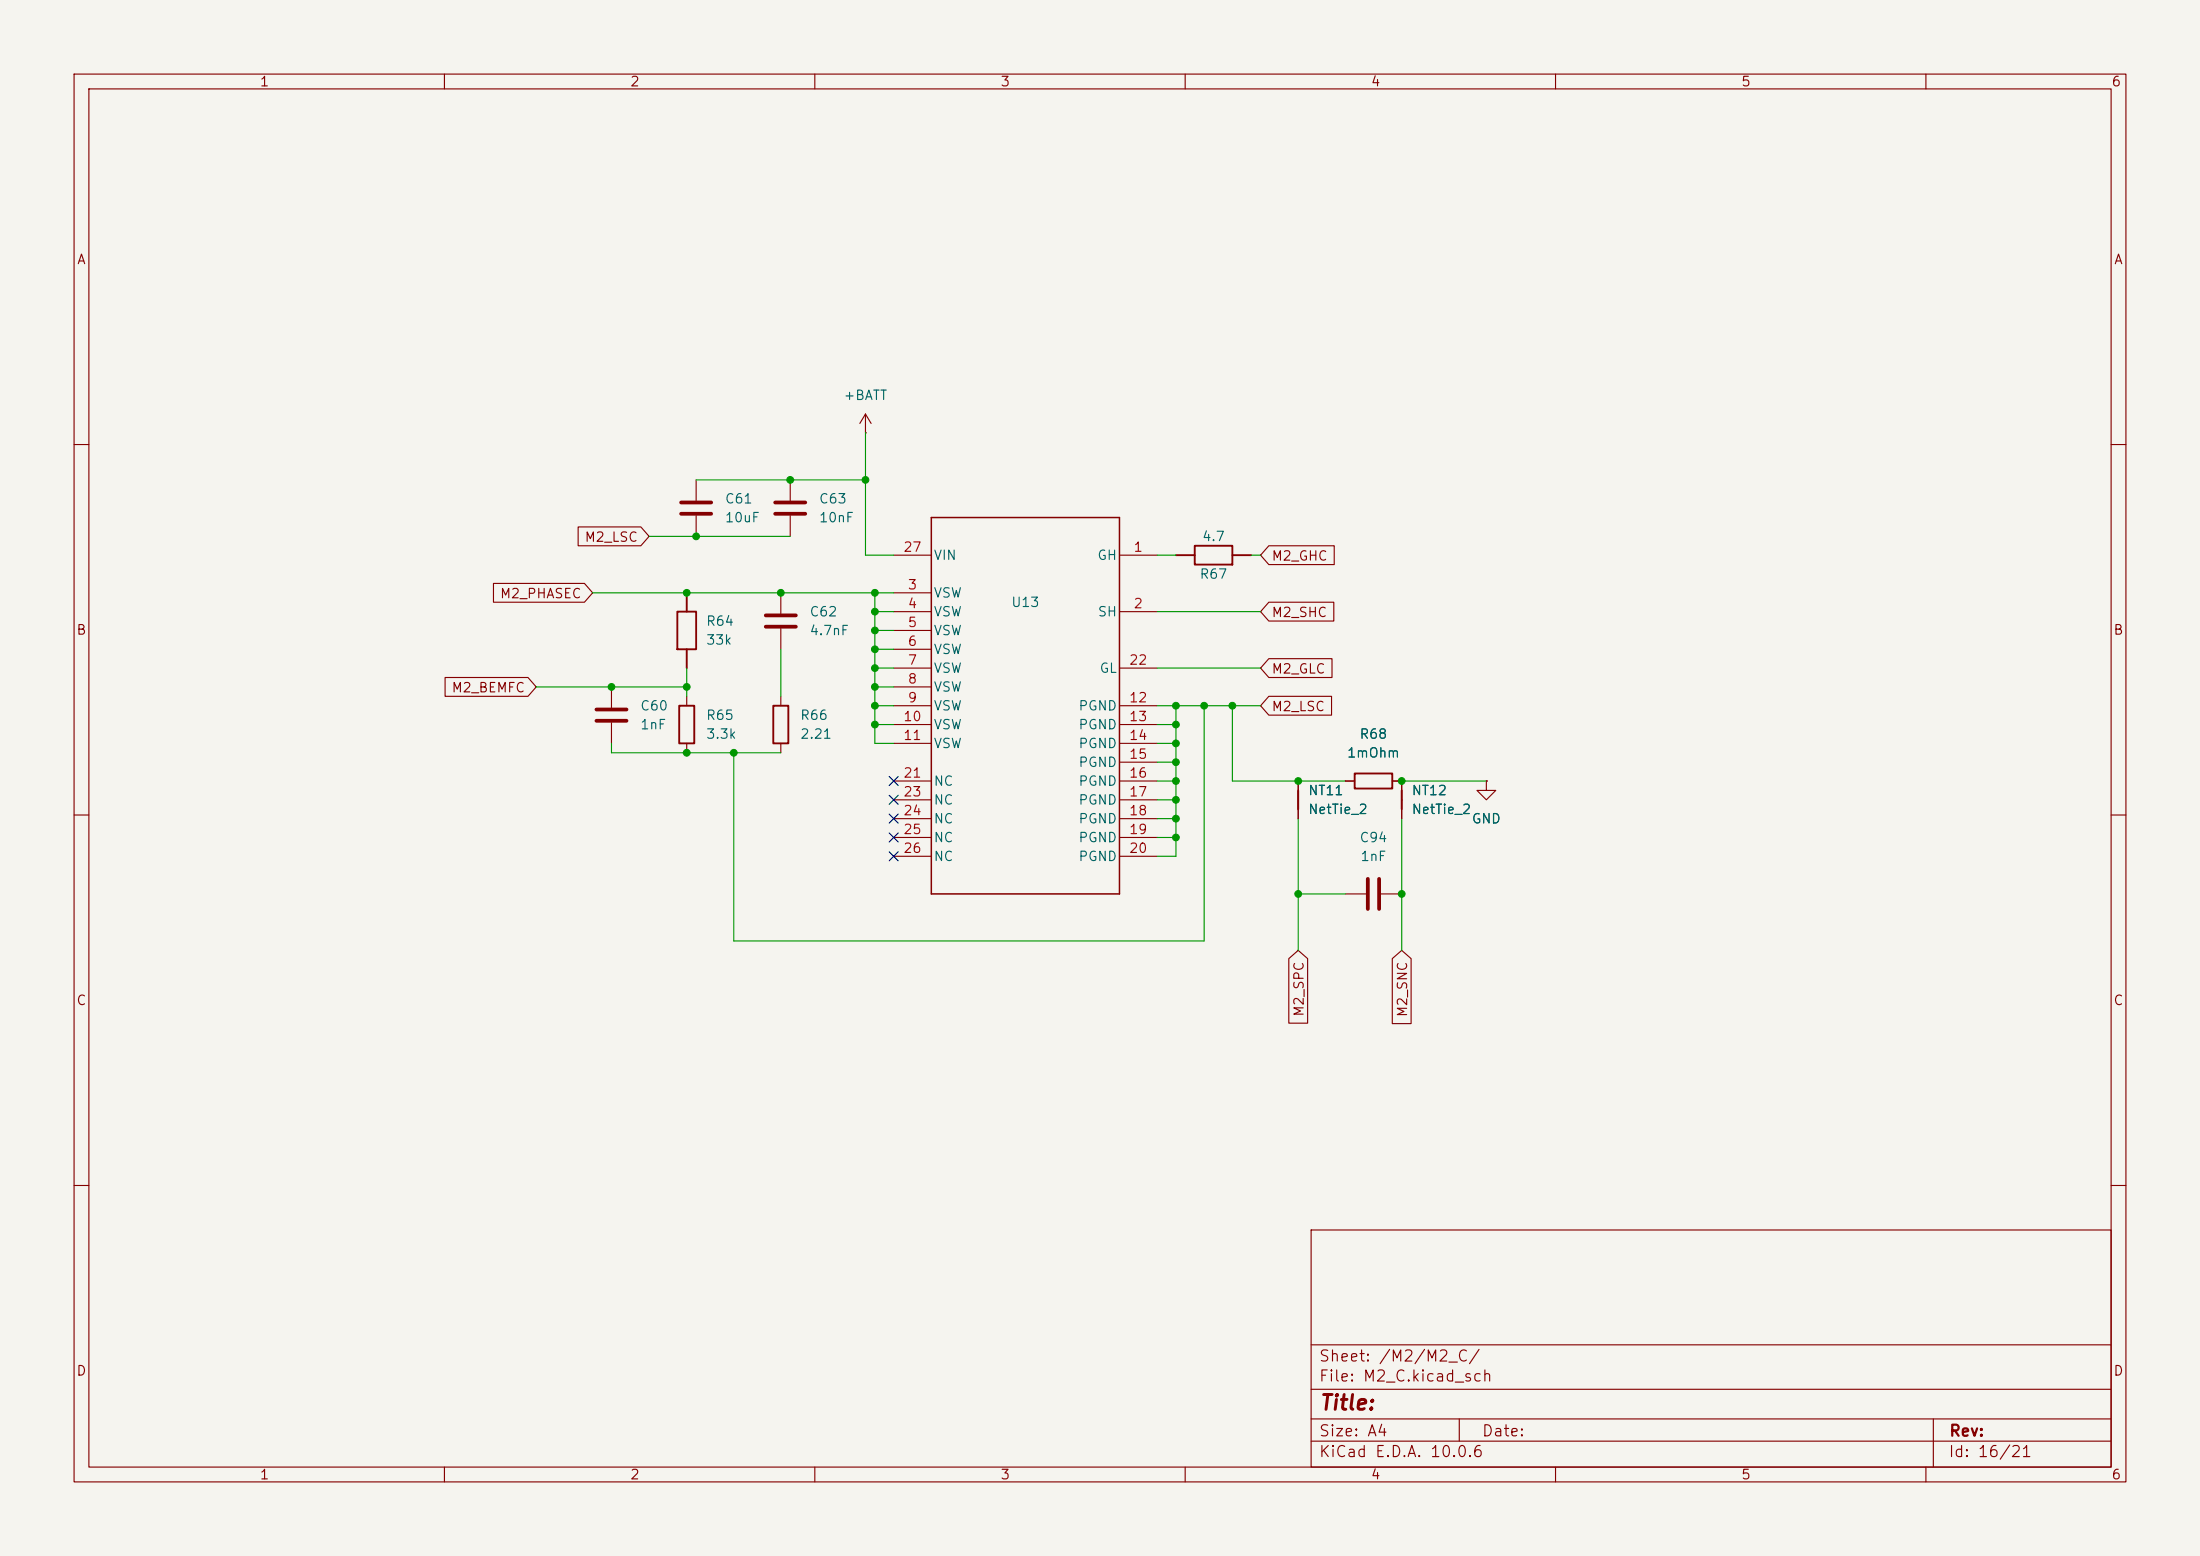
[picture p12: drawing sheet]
(kicad_sch
 (version 20260306)
 (generator "eeschema")
 (generator_version "10.0")
 (paper "A4")
 (lib_symbols
  (symbol "CSD88599Q5DC:CSD88599Q5DC"
   (pin_names
    (offset 0.254)) (exclude_from_sim no) (in_bom yes) (on_board yes)
   (in_pos_files yes)
   (duplicate_pin_numbers_are_jumpers no)
   (property "Reference" "U" (at 0 2.54 0) (show_name no) (do_not_autoplace no) (effects (font (size 1.524 1.524))))
   (property "Value" "CSD88599Q5DC" (at 0 0 0) (show_name no) (do_not_autoplace no) (effects (font (size 1.524 1.524))))
   (property "Footprint" "CSD88599Q5DC:CSD88599Q5DC" (at 0 0 0) (show_name no) (do_not_autoplace no) (hide yes) (effects (font (size 1.27 1.27)
    (italic yes))))
   (property "Datasheet" "https://www.ti.com/lit/gpn/csd88599q5dc" (at 0 0 0) (show_name no) (do_not_autoplace no) (hide yes) (effects (font (size 1.27 1.27)
    (italic yes))))
   (property "Description" "" (at 0 0 0) (show_name no) (do_not_autoplace no) (hide yes) (effects (font (size 1.27 1.27))))
   (property "ki_locked" "" (at 0 0 0) (show_name no) (do_not_autoplace no) (effects (font (size 1.27 1.27))))
   (symbol "CSD88599Q5DC_0_1"
    (polyline (pts (xy -12.7 25.4) (xy -12.7 -25.4)) (stroke (width 0.2032) (type default)) (fill (type none)))
    (polyline (pts (xy -12.7 -25.4) (xy 12.7 -25.4)) (stroke (width 0.2032) (type default)) (fill (type none)))
    (polyline (pts (xy 12.7 25.4) (xy -12.7 25.4)) (stroke (width 0.2032) (type default)) (fill (type none)))
    (polyline (pts (xy 12.7 -25.4) (xy 12.7 25.4)) (stroke (width 0.2032) (type default)) (fill (type none)))
    (pin unspecified line (at 17.78 20.32 180) (length 5.08) (name "GH" (effects (font (size 1.27 1.27)))) (number "1" (effects (font (size 1.27 1.27)))))
    (pin unspecified line (at 17.78 12.7 180) (length 5.08) (name "SH" (effects (font (size 1.27 1.27)))) (number "2" (effects (font (size 1.27 1.27)))))
    (pin unspecified line (at -17.78 15.24 0) (length 5.08) (name "VSW" (effects (font (size 1.27 1.27)))) (number "3" (effects (font (size 1.27 1.27)))))
    (pin unspecified line (at -17.78 12.7 0) (length 5.08) (name "VSW" (effects (font (size 1.27 1.27)))) (number "4" (effects (font (size 1.27 1.27)))))
    (pin unspecified line (at -17.78 10.16 0) (length 5.08) (name "VSW" (effects (font (size 1.27 1.27)))) (number "5" (effects (font (size 1.27 1.27)))))
    (pin unspecified line (at -17.78 7.62 0) (length 5.08) (name "VSW" (effects (font (size 1.27 1.27)))) (number "6" (effects (font (size 1.27 1.27)))))
    (pin unspecified line (at -17.78 5.08 0) (length 5.08) (name "VSW" (effects (font (size 1.27 1.27)))) (number "7" (effects (font (size 1.27 1.27)))))
    (pin unspecified line (at -17.78 2.54 0) (length 5.08) (name "VSW" (effects (font (size 1.27 1.27)))) (number "8" (effects (font (size 1.27 1.27)))))
    (pin unspecified line (at -17.78 0 0) (length 5.08) (name "VSW" (effects (font (size 1.27 1.27)))) (number "9" (effects (font (size 1.27 1.27)))))
    (pin unspecified line (at -17.78 -2.54 0) (length 5.08) (name "VSW" (effects (font (size 1.27 1.27)))) (number "10" (effects (font (size 1.27 1.27)))))
    (pin unspecified line (at -17.78 -5.08 0) (length 5.08) (name "VSW" (effects (font (size 1.27 1.27)))) (number "11" (effects (font (size 1.27 1.27)))))
    (pin power_in line (at 17.78 0 180) (length 5.08) (name "PGND" (effects (font (size 1.27 1.27)))) (number "12" (effects (font (size 1.27 1.27)))))
    (pin power_in line (at 17.78 -2.54 180) (length 5.08) (name "PGND" (effects (font (size 1.27 1.27)))) (number "13" (effects (font (size 1.27 1.27)))))
    (pin power_in line (at 17.78 -5.08 180) (length 5.08) (name "PGND" (effects (font (size 1.27 1.27)))) (number "14" (effects (font (size 1.27 1.27)))))
    (pin power_in line (at 17.78 -7.62 180) (length 5.08) (name "PGND" (effects (font (size 1.27 1.27)))) (number "15" (effects (font (size 1.27 1.27)))))
    (pin power_in line (at 17.78 -10.16 180) (length 5.08) (name "PGND" (effects (font (size 1.27 1.27)))) (number "16" (effects (font (size 1.27 1.27)))))
    (pin power_in line (at 17.78 -12.7 180) (length 5.08) (name "PGND" (effects (font (size 1.27 1.27)))) (number "17" (effects (font (size 1.27 1.27)))))
    (pin power_in line (at 17.78 -15.24 180) (length 5.08) (name "PGND" (effects (font (size 1.27 1.27)))) (number "18" (effects (font (size 1.27 1.27)))))
    (pin power_in line (at 17.78 -17.78 180) (length 5.08) (name "PGND" (effects (font (size 1.27 1.27)))) (number "19" (effects (font (size 1.27 1.27)))))
    (pin power_in line (at 17.78 -20.32 180) (length 5.08) (name "PGND" (effects (font (size 1.27 1.27)))) (number "20" (effects (font (size 1.27 1.27)))))
    (pin unspecified line (at -17.78 -10.16 0) (length 5.08) (name "NC" (effects (font (size 1.27 1.27)))) (number "21" (effects (font (size 1.27 1.27)))))
    (pin unspecified line (at 17.78 5.08 180) (length 5.08) (name "GL" (effects (font (size 1.27 1.27)))) (number "22" (effects (font (size 1.27 1.27)))))
    (pin unspecified line (at -17.78 -12.7 0) (length 5.08) (name "NC" (effects (font (size 1.27 1.27)))) (number "23" (effects (font (size 1.27 1.27)))))
    (pin unspecified line (at -17.78 -15.24 0) (length 5.08) (name "NC" (effects (font (size 1.27 1.27)))) (number "24" (effects (font (size 1.27 1.27)))))
    (pin unspecified line (at -17.78 -17.78 0) (length 5.08) (name "NC" (effects (font (size 1.27 1.27)))) (number "25" (effects (font (size 1.27 1.27)))))
    (pin unspecified line (at -17.78 -20.32 0) (length 5.08) (name "NC" (effects (font (size 1.27 1.27)))) (number "26" (effects (font (size 1.27 1.27)))))
    (pin power_in line (at -17.78 20.32 0) (length 5.08) (name "VIN" (effects (font (size 1.27 1.27)))) (number "27" (effects (font (size 1.27 1.27))))))
   (embedded_fonts no))
  (symbol "Device:C"
   (pin_numbers (hide yes))
   (pin_names
    (offset 0.254)) (exclude_from_sim no) (in_bom yes) (on_board yes)
   (in_pos_files yes)
   (duplicate_pin_numbers_are_jumpers no)
   (property "Reference" "C" (at 0.635 2.54 0) (show_name no) (do_not_autoplace no) (effects (font (size 1.27 1.27)) (justify left)))
   (property "Value" "C" (at 0.635 -2.54 0) (show_name no) (do_not_autoplace no) (effects (font (size 1.27 1.27)) (justify left)))
   (property "Footprint" "" (at 0.9652 -3.81 0) (show_name no) (do_not_autoplace no) (hide yes) (effects (font (size 1.27 1.27))))
   (property "Datasheet" "" (at 0 0 0) (show_name no) (do_not_autoplace no) (hide yes) (effects (font (size 1.27 1.27))))
   (property "Description" "Unpolarized capacitor" (at 0 0 0) (show_name no) (do_not_autoplace no) (hide yes) (effects (font (size 1.27 1.27))))
   (symbol "C_0_1"
    (polyline (pts (xy -2.032 0.762) (xy 2.032 0.762)) (stroke (width 0.508) (type default)) (fill (type none)))
    (polyline (pts (xy -2.032 -0.762) (xy 2.032 -0.762)) (stroke (width 0.508) (type default)) (fill (type none))))
   (symbol "C_1_1"
    (pin passive line (at 0 3.81 270) (length 2.794) (name "" (effects (font (size 1.27 1.27)))) (number "1" (effects (font (size 1.27 1.27)))))
    (pin passive line (at 0 -3.81 90) (length 2.794) (name "" (effects (font (size 1.27 1.27)))) (number "2" (effects (font (size 1.27 1.27))))))
   (embedded_fonts no))
  (symbol "Device:NetTie_2"
   (pin_numbers (hide yes))
   (pin_names
    (offset 0) (hide yes)) (exclude_from_sim no) (in_bom no) (on_board yes)
   (in_pos_files yes)
   (duplicate_pin_numbers_are_jumpers no)
   (property "Reference" "NT" (at 0 1.27 0) (show_name no) (do_not_autoplace no) (effects (font (size 1.27 1.27))))
   (property "Value" "NetTie_2" (at 0 -1.27 0) (show_name no) (do_not_autoplace no) (effects (font (size 1.27 1.27))))
   (property "Footprint" "" (at 0 0 0) (show_name no) (do_not_autoplace no) (hide yes) (effects (font (size 1.27 1.27))))
   (property "Datasheet" "" (at 0 0 0) (show_name no) (do_not_autoplace no) (hide yes) (effects (font (size 1.27 1.27))))
   (property "Description" "Net tie, 2 pins" (at 0 0 0) (show_name no) (do_not_autoplace no) (hide yes) (effects (font (size 1.27 1.27))))
   (symbol "NetTie_2_0_1"
    (polyline (pts (xy -1.27 0) (xy 1.27 0)) (stroke (width 0.254) (type default)) (fill (type none))))
   (symbol "NetTie_2_1_1"
    (pin passive line (at -2.54 0 0) (length 2.54) (name "1" (effects (font (size 1.27 1.27)))) (number "1" (effects (font (size 1.27 1.27)))))
    (pin passive line (at 2.54 0 180) (length 2.54) (name "2" (effects (font (size 1.27 1.27)))) (number "2" (effects (font (size 1.27 1.27))))))
   (embedded_fonts no))
  (symbol "Device:R"
   (pin_numbers (hide yes))
   (pin_names
    (offset 0)) (exclude_from_sim no) (in_bom yes) (on_board yes)
   (in_pos_files yes)
   (duplicate_pin_numbers_are_jumpers no)
   (property "Reference" "R" (at 2.032 0 90) (show_name no) (do_not_autoplace no) (effects (font (size 1.27 1.27))))
   (property "Value" "R" (at 0 0 90) (show_name no) (do_not_autoplace no) (effects (font (size 1.27 1.27))))
   (property "Footprint" "" (at -1.778 0 90) (show_name no) (do_not_autoplace no) (hide yes) (effects (font (size 1.27 1.27))))
   (property "Datasheet" "" (at 0 0 0) (show_name no) (do_not_autoplace no) (hide yes) (effects (font (size 1.27 1.27))))
   (property "Description" "Resistor" (at 0 0 0) (show_name no) (do_not_autoplace no) (hide yes) (effects (font (size 1.27 1.27))))
   (symbol "R_0_1"
    (rectangle (start -1.016 -2.54) (end 1.016 2.54) (stroke (width 0.254) (type default)) (fill (type none))))
   (symbol "R_1_1"
    (pin passive line (at 0 3.81 270) (length 1.27) (name "" (effects (font (size 1.27 1.27)))) (number "1" (effects (font (size 1.27 1.27)))))
    (pin passive line (at 0 -3.81 90) (length 1.27) (name "" (effects (font (size 1.27 1.27)))) (number "2" (effects (font (size 1.27 1.27))))))
   (embedded_fonts no))
  (symbol "RC0603FR-1033KL:RC0603FR-1033KL"
   (pin_numbers (hide yes))
   (pin_names
    (offset 0) (hide yes)) (exclude_from_sim no) (in_bom yes) (on_board yes)
   (in_pos_files yes)
   (duplicate_pin_numbers_are_jumpers no)
   (property "Reference" "R" (at 2.54 0 90) (show_name no) (do_not_autoplace no) (effects (font (size 1.27 1.27))))
   (property "Value" "R" (at 0 0 90) (show_name no) (do_not_autoplace no) (effects (font (size 1.27 1.27))))
   (property "Footprint" "RC0603FR-1033KL:RC0603FR-1033KL" (at -1.27 0 90) (show_name no) (do_not_autoplace no) (hide yes) (effects (font (size 1.27 1.27))))
   (property "Datasheet" "" (at 0 0 0) (show_name no) (do_not_autoplace no) (hide yes) (effects (font (size 1.27 1.27))))
   (property "Description" "Resistor" (at 0 0 0) (show_name no) (do_not_autoplace no) (hide yes) (effects (font (size 1.27 1.27))))
   (symbol "RC0603FR-1033KL_0_1"
    (polyline (pts (xy -5.08 0) (xy -2.54 0)) (stroke (width 0.254) (type default)) (fill (type none)))
    (polyline (pts (xy -2.54 1.27) (xy 2.54 1.27) (xy 2.54 -1.27) (xy -2.54 -1.27) (xy -2.54 1.27)) (stroke (width 0.254) (type default)) (fill (type none)))
    (polyline (pts (xy 2.54 0) (xy 5.08 0)) (stroke (width 0.254) (type default)) (fill (type none))))
   (symbol "RC0603FR-1033KL_1_1"
    (pin passive line (at -5.08 0 0) (length 0.01) (name "1" (effects (font (size 1.27 1.27)))) (number "1" (effects (font (size 1.27 1.27)))))
    (pin passive line (at 5.08 0 180) (length 0.01) (name "2" (effects (font (size 1.27 1.27)))) (number "2" (effects (font (size 1.27 1.27))))))
   (embedded_fonts no))
  (symbol "RC0603FR-134R7L:RC0603FR-134R7L"
   (pin_numbers (hide yes))
   (pin_names
    (offset 0) (hide yes)) (exclude_from_sim no) (in_bom yes) (on_board yes)
   (in_pos_files yes)
   (duplicate_pin_numbers_are_jumpers no)
   (property "Reference" "R" (at 2.54 0 90) (show_name no) (do_not_autoplace no) (effects (font (size 1.27 1.27))))
   (property "Value" "R" (at 0 0 90) (show_name no) (do_not_autoplace no) (effects (font (size 1.27 1.27))))
   (property "Footprint" "RC0603FR-134R7L:RC0603FR-134R7L" (at -1.27 0 90) (show_name no) (do_not_autoplace no) (hide yes) (effects (font (size 1.27 1.27))))
   (property "Datasheet" "" (at 0 0 0) (show_name no) (do_not_autoplace no) (hide yes) (effects (font (size 1.27 1.27))))
   (property "Description" "Resistor" (at 0 0 0) (show_name no) (do_not_autoplace no) (hide yes) (effects (font (size 1.27 1.27))))
   (symbol "RC0603FR-134R7L_0_1"
    (polyline (pts (xy -5.08 0) (xy -2.54 0)) (stroke (width 0.254) (type default)) (fill (type none)))
    (polyline (pts (xy -2.54 1.27) (xy 2.54 1.27) (xy 2.54 -1.27) (xy -2.54 -1.27) (xy -2.54 1.27)) (stroke (width 0.254) (type default)) (fill (type none)))
    (polyline (pts (xy 2.54 0) (xy 5.08 0)) (stroke (width 0.254) (type default)) (fill (type none))))
   (symbol "RC0603FR-134R7L_1_1"
    (pin passive line (at -5.08 0 0) (length 0.01) (name "1" (effects (font (size 1.27 1.27)))) (number "1" (effects (font (size 1.27 1.27)))))
    (pin passive line (at 5.08 0 180) (length 0.01) (name "2" (effects (font (size 1.27 1.27)))) (number "2" (effects (font (size 1.27 1.27))))))
   (embedded_fonts no))
  (symbol "power:+BATT"
   (power global)
   (pin_numbers (hide yes))
   (pin_names
    (offset 0) (hide yes)) (exclude_from_sim no) (in_bom yes) (on_board yes)
   (in_pos_files yes)
   (duplicate_pin_numbers_are_jumpers no)
   (property "Reference" "#PWR" (at 0 -3.81 0) (show_name no) (do_not_autoplace no) (hide yes) (effects (font (size 1.27 1.27))))
   (property "Value" "+BATT" (at 0 3.556 0) (show_name no) (do_not_autoplace no) (effects (font (size 1.27 1.27))))
   (property "Footprint" "" (at 0 0 0) (show_name no) (do_not_autoplace no) (hide yes) (effects (font (size 1.27 1.27))))
   (property "Datasheet" "" (at 0 0 0) (show_name no) (do_not_autoplace no) (hide yes) (effects (font (size 1.27 1.27))))
   (property "Description" "Power symbol creates a global label with name \"+BATT\"" (at 0 0 0) (show_name no) (do_not_autoplace no) (hide yes) (effects (font (size 1.27 1.27))))
   (symbol "+BATT_0_1"
    (polyline (pts (xy -0.762 1.27) (xy 0 2.54)) (stroke (width 0) (type default)) (fill (type none)))
    (polyline (pts (xy 0 2.54) (xy 0.762 1.27)) (stroke (width 0) (type default)) (fill (type none)))
    (polyline (pts (xy 0 0) (xy 0 2.54)) (stroke (width 0) (type default)) (fill (type none))))
   (symbol "+BATT_1_1"
    (pin power_in line (at 0 0 90) (length 0) (name "" (effects (font (size 1.27 1.27)))) (number "1" (effects (font (size 1.27 1.27))))))
   (embedded_fonts no))
  (symbol "power:GND"
   (power global)
   (pin_numbers (hide yes))
   (pin_names
    (offset 0) (hide yes)) (exclude_from_sim no) (in_bom yes) (on_board yes)
   (in_pos_files yes)
   (duplicate_pin_numbers_are_jumpers no)
   (property "Reference" "#PWR" (at 0 -6.35 0) (show_name no) (do_not_autoplace no) (hide yes) (effects (font (size 1.27 1.27))))
   (property "Value" "GND" (at 0 -3.81 0) (show_name no) (do_not_autoplace no) (effects (font (size 1.27 1.27))))
   (property "Footprint" "" (at 0 0 0) (show_name no) (do_not_autoplace no) (hide yes) (effects (font (size 1.27 1.27))))
   (property "Datasheet" "" (at 0 0 0) (show_name no) (do_not_autoplace no) (hide yes) (effects (font (size 1.27 1.27))))
   (property "Description" "Power symbol creates a global label with name \"GND\" , ground" (at 0 0 0) (show_name no) (do_not_autoplace no) (hide yes) (effects (font (size 1.27 1.27))))
   (symbol "GND_0_1"
    (polyline (pts (xy 0 0) (xy 0 -1.27) (xy 1.27 -1.27) (xy 0 -2.54) (xy -1.27 -1.27) (xy 0 -1.27)) (stroke (width 0) (type default)) (fill (type none))))
   (symbol "GND_1_1"
    (pin power_in line (at 0 0 270) (length 0) (name "" (effects (font (size 1.27 1.27)))) (number "1" (effects (font (size 1.27 1.27))))))
   (embedded_fonts no)))
 (junction
  (at 175.26 105.41)
  (diameter 0)
  (color 0 0 0 0))
 (junction
  (at 82.55 92.71)
  (diameter 0)
  (color 0 0 0 0))
 (junction
  (at 189.23 120.65)
  (diameter 0)
  (color 0 0 0 0))
 (junction
  (at 158.75 105.41)
  (diameter 0)
  (color 0 0 0 0))
 (junction
  (at 158.75 110.49)
  (diameter 0)
  (color 0 0 0 0))
 (junction
  (at 116.84 64.77)
  (diameter 0)
  (color 0 0 0 0))
 (junction
  (at 158.75 113.03)
  (diameter 0)
  (color 0 0 0 0))
 (junction
  (at 158.75 107.95)
  (diameter 0)
  (color 0 0 0 0))
 (junction
  (at 92.71 101.6)
  (diameter 0)
  (color 0 0 0 0))
 (junction
  (at 118.11 92.71)
  (diameter 0)
  (color 0 0 0 0))
 (junction
  (at 158.75 97.79)
  (diameter 0)
  (color 0 0 0 0))
 (junction
  (at 118.11 87.63)
  (diameter 0)
  (color 0 0 0 0))
 (junction
  (at 118.11 97.79)
  (diameter 0)
  (color 0 0 0 0))
 (junction
  (at 118.11 80.01)
  (diameter 0)
  (color 0 0 0 0))
 (junction
  (at 93.98 72.39)
  (diameter 0)
  (color 0 0 0 0))
 (junction
  (at 162.56 95.25)
  (diameter 0)
  (color 0 0 0 0))
 (junction
  (at 118.11 82.55)
  (diameter 0)
  (color 0 0 0 0))
 (junction
  (at 92.71 92.71)
  (diameter 0)
  (color 0 0 0 0))
 (junction
  (at 158.75 102.87)
  (diameter 0)
  (color 0 0 0 0))
 (junction
  (at 118.11 90.17)
  (diameter 0)
  (color 0 0 0 0))
 (junction
  (at 166.37 95.25)
  (diameter 0)
  (color 0 0 0 0))
 (junction
  (at 158.75 100.33)
  (diameter 0)
  (color 0 0 0 0))
 (junction
  (at 158.75 95.25)
  (diameter 0)
  (color 0 0 0 0))
 (junction
  (at 105.41 80.01)
  (diameter 0)
  (color 0 0 0 0))
 (junction
  (at 92.71 80.01)
  (diameter 0)
  (color 0 0 0 0))
 (junction
  (at 99.06 101.6)
  (diameter 0)
  (color 0 0 0 0))
 (junction
  (at 175.26 120.65)
  (diameter 0)
  (color 0 0 0 0))
 (junction
  (at 118.11 95.25)
  (diameter 0)
  (color 0 0 0 0))
 (junction
  (at 189.23 105.41)
  (diameter 0)
  (color 0 0 0 0))
 (junction
  (at 106.68 64.77)
  (diameter 0)
  (color 0 0 0 0))
 (junction
  (at 118.11 85.09)
  (diameter 0)
  (color 0 0 0 0))
 (no_connect
  (at 120.65 113.03))
 (no_connect
  (at 120.65 107.95))
 (no_connect
  (at 120.65 110.49))
 (no_connect
  (at 120.65 115.57))
 (no_connect
  (at 120.65 105.41))
 (wire
  (pts (xy 82.55 101.6) (xy 92.71 101.6))
  (stroke (width 0) (type default)))
 (wire
  (pts (xy 118.11 97.79) (xy 118.11 95.25))
  (stroke (width 0) (type default)))
 (wire
  (pts (xy 156.21 107.95) (xy 158.75 107.95))
  (stroke (width 0) (type default)))
 (wire
  (pts (xy 118.11 90.17) (xy 118.11 92.71))
  (stroke (width 0) (type default)))
 (wire
  (pts (xy 156.21 102.87) (xy 158.75 102.87))
  (stroke (width 0) (type default)))
 (wire
  (pts (xy 106.68 64.77) (xy 116.84 64.77))
  (stroke (width 0) (type default)))
 (wire
  (pts (xy 158.75 97.79) (xy 158.75 95.25))
  (stroke (width 0) (type default)))
 (wire
  (pts (xy 175.26 110.49) (xy 175.26 120.65))
  (stroke (width 0) (type default)))
 (wire
  (pts (xy 105.41 87.63) (xy 105.41 93.98))
  (stroke (width 0) (type default)))
 (wire
  (pts (xy 120.65 100.33) (xy 118.11 100.33))
  (stroke (width 0) (type default)))
 (wire
  (pts (xy 92.71 101.6) (xy 99.06 101.6))
  (stroke (width 0) (type default)))
 (wire
  (pts (xy 120.65 87.63) (xy 118.11 87.63))
  (stroke (width 0) (type default)))
 (wire
  (pts (xy 175.26 120.65) (xy 175.26 128.27))
  (stroke (width 0) (type default)))
 (wire
  (pts (xy 156.21 90.17) (xy 170.18 90.17))
  (stroke (width 0) (type default)))
 (wire
  (pts (xy 156.21 115.57) (xy 158.75 115.57))
  (stroke (width 0) (type default)))
 (wire
  (pts (xy 118.11 87.63) (xy 118.11 90.17))
  (stroke (width 0) (type default)))
 (wire
  (pts (xy 168.91 74.93) (xy 170.18 74.93))
  (stroke (width 0) (type default)))
 (wire
  (pts (xy 80.01 80.01) (xy 92.71 80.01))
  (stroke (width 0) (type default)))
 (wire
  (pts (xy 156.21 95.25) (xy 158.75 95.25))
  (stroke (width 0) (type default)))
 (wire
  (pts (xy 118.11 85.09) (xy 118.11 82.55))
  (stroke (width 0) (type default)))
 (wire
  (pts (xy 156.21 82.55) (xy 170.18 82.55))
  (stroke (width 0) (type default)))
 (wire
  (pts (xy 158.75 113.03) (xy 158.75 110.49))
  (stroke (width 0) (type default)))
 (wire
  (pts (xy 156.21 113.03) (xy 158.75 113.03))
  (stroke (width 0) (type default)))
 (wire
  (pts (xy 156.21 100.33) (xy 158.75 100.33))
  (stroke (width 0) (type default)))
 (wire
  (pts (xy 92.71 90.17) (xy 92.71 92.71))
  (stroke (width 0) (type default)))
 (wire
  (pts (xy 87.63 72.39) (xy 93.98 72.39))
  (stroke (width 0) (type default)))
 (wire
  (pts (xy 162.56 127) (xy 99.06 127))
  (stroke (width 0) (type default)))
 (wire
  (pts (xy 158.75 102.87) (xy 158.75 100.33))
  (stroke (width 0) (type default)))
 (wire
  (pts (xy 156.21 110.49) (xy 158.75 110.49))
  (stroke (width 0) (type default)))
 (wire
  (pts (xy 162.56 95.25) (xy 162.56 127))
  (stroke (width 0) (type default)))
 (wire
  (pts (xy 82.55 92.71) (xy 92.71 92.71))
  (stroke (width 0) (type default)))
 (wire
  (pts (xy 166.37 105.41) (xy 166.37 95.25))
  (stroke (width 0) (type default)))
 (wire
  (pts (xy 93.98 72.39) (xy 106.68 72.39))
  (stroke (width 0) (type default)))
 (wire
  (pts (xy 116.84 64.77) (xy 116.84 74.93))
  (stroke (width 0) (type default)))
 (wire
  (pts (xy 118.11 82.55) (xy 118.11 80.01))
  (stroke (width 0) (type default)))
 (wire
  (pts (xy 189.23 105.41) (xy 200.66 105.41))
  (stroke (width 0) (type default)))
 (wire
  (pts (xy 92.71 80.01) (xy 105.41 80.01))
  (stroke (width 0) (type default)))
 (wire
  (pts (xy 158.75 95.25) (xy 162.56 95.25))
  (stroke (width 0) (type default)))
 (wire
  (pts (xy 118.11 80.01) (xy 120.65 80.01))
  (stroke (width 0) (type default)))
 (wire
  (pts (xy 120.65 82.55) (xy 118.11 82.55))
  (stroke (width 0) (type default)))
 (wire
  (pts (xy 116.84 74.93) (xy 120.65 74.93))
  (stroke (width 0) (type default)))
 (wire
  (pts (xy 120.65 95.25) (xy 118.11 95.25))
  (stroke (width 0) (type default)))
 (wire
  (pts (xy 120.65 90.17) (xy 118.11 90.17))
  (stroke (width 0) (type default)))
 (wire
  (pts (xy 118.11 95.25) (xy 118.11 92.71))
  (stroke (width 0) (type default)))
 (wire
  (pts (xy 105.41 80.01) (xy 118.11 80.01))
  (stroke (width 0) (type default)))
 (wire
  (pts (xy 166.37 95.25) (xy 170.18 95.25))
  (stroke (width 0) (type default)))
 (wire
  (pts (xy 158.75 115.57) (xy 158.75 113.03))
  (stroke (width 0) (type default)))
 (wire
  (pts (xy 158.75 107.95) (xy 158.75 105.41))
  (stroke (width 0) (type default)))
 (wire
  (pts (xy 181.61 120.65) (xy 175.26 120.65))
  (stroke (width 0) (type default)))
 (wire
  (pts (xy 162.56 95.25) (xy 166.37 95.25))
  (stroke (width 0) (type default)))
 (wire
  (pts (xy 82.55 100.33) (xy 82.55 101.6))
  (stroke (width 0) (type default)))
 (wire
  (pts (xy 158.75 105.41) (xy 158.75 102.87))
  (stroke (width 0) (type default)))
 (wire
  (pts (xy 118.11 100.33) (xy 118.11 97.79))
  (stroke (width 0) (type default)))
 (wire
  (pts (xy 156.21 97.79) (xy 158.75 97.79))
  (stroke (width 0) (type default)))
 (wire
  (pts (xy 72.39 92.71) (xy 82.55 92.71))
  (stroke (width 0) (type default)))
 (wire
  (pts (xy 189.23 110.49) (xy 189.23 120.65))
  (stroke (width 0) (type default)))
 (wire
  (pts (xy 156.21 74.93) (xy 158.75 74.93))
  (stroke (width 0) (type default)))
 (wire
  (pts (xy 99.06 101.6) (xy 99.06 127))
  (stroke (width 0) (type default)))
 (wire
  (pts (xy 158.75 110.49) (xy 158.75 107.95))
  (stroke (width 0) (type default)))
 (wire
  (pts (xy 120.65 97.79) (xy 118.11 97.79))
  (stroke (width 0) (type default)))
 (wire
  (pts (xy 120.65 92.71) (xy 118.11 92.71))
  (stroke (width 0) (type default)))
 (wire
  (pts (xy 189.23 120.65) (xy 189.23 128.27))
  (stroke (width 0) (type default)))
 (wire
  (pts (xy 99.06 101.6) (xy 105.41 101.6))
  (stroke (width 0) (type default)))
 (wire
  (pts (xy 93.98 64.77) (xy 106.68 64.77))
  (stroke (width 0) (type default)))
 (wire
  (pts (xy 158.75 100.33) (xy 158.75 97.79))
  (stroke (width 0) (type default)))
 (wire
  (pts (xy 92.71 92.71) (xy 92.71 93.98))
  (stroke (width 0) (type default)))
 (wire
  (pts (xy 166.37 105.41) (xy 181.61 105.41))
  (stroke (width 0) (type default)))
 (wire
  (pts (xy 156.21 105.41) (xy 158.75 105.41))
  (stroke (width 0) (type default)))
 (wire
  (pts (xy 116.84 58.42) (xy 116.84 64.77))
  (stroke (width 0) (type default)))
 (wire
  (pts (xy 120.65 85.09) (xy 118.11 85.09))
  (stroke (width 0) (type default)))
 (wire
  (pts (xy 118.11 85.09) (xy 118.11 87.63))
  (stroke (width 0) (type default)))
 (global_label "M2_SHC"
  (shape input)
  (at 170.18 82.55 0)
  (fields_autoplaced yes)
  (effects (font (size 1.27 1.27)) (justify left))
  (property "Intersheetrefs" "${INTERSHEET_REFS}" (at 180.6037 82.55 0) (hide yes) (show_name no) (do_not_autoplace no) (effects (font (size 1.27 1.27)) (justify left))))
 (global_label "M2_LSC"
  (shape input)
  (at 170.18 95.25 0)
  (fields_autoplaced yes)
  (effects (font (size 1.27 1.27)) (justify left))
  (property "Intersheetrefs" "${INTERSHEET_REFS}" (at 180.3013 95.25 0) (hide yes) (show_name no) (do_not_autoplace no) (effects (font (size 1.27 1.27)) (justify left))))
 (global_label "M2_GLC"
  (shape input)
  (at 170.18 90.17 0)
  (fields_autoplaced yes)
  (effects (font (size 1.27 1.27)) (justify left))
  (property "Intersheetrefs" "${INTERSHEET_REFS}" (at 180.3618 90.17 0) (hide yes) (show_name no) (do_not_autoplace no) (effects (font (size 1.27 1.27)) (justify left))))
 (global_label "M2_SPC"
  (shape input)
  (at 175.26 128.27 270)
  (fields_autoplaced yes)
  (effects (font (size 1.27 1.27)) (justify right))
  (property "Intersheetrefs" "${INTERSHEET_REFS}" (at 175.26 138.6332 90) (hide yes) (show_name no) (do_not_autoplace no) (effects (font (size 1.27 1.27)) (justify right))))
 (global_label "M2_PHASEC"
  (shape input)
  (at 80.01 80.01 180)
  (fields_autoplaced yes)
  (effects (font (size 1.27 1.27)) (justify right))
  (property "Intersheetrefs" "${INTERSHEET_REFS}" (at 66.0787 80.01 0) (hide yes) (show_name no) (do_not_autoplace no) (effects (font (size 1.27 1.27)) (justify right))))
 (global_label "M2_SNC"
  (shape input)
  (at 189.23 128.27 270)
  (fields_autoplaced yes)
  (effects (font (size 1.27 1.27)) (justify right))
  (property "Intersheetrefs" "${INTERSHEET_REFS}" (at 189.23 138.6937 90) (hide yes) (show_name no) (do_not_autoplace no) (effects (font (size 1.27 1.27)) (justify right))))
 (global_label "M2_LSC"
  (shape input)
  (at 87.63 72.39 180)
  (fields_autoplaced yes)
  (effects (font (size 1.27 1.27)) (justify right))
  (property "Intersheetrefs" "${INTERSHEET_REFS}" (at 77.5087 72.39 0) (hide yes) (show_name no) (do_not_autoplace no) (effects (font (size 1.27 1.27)) (justify right))))
 (global_label "M2_BEMFC"
  (shape input)
  (at 72.39 92.71 180)
  (effects (font (size 1.27 1.27)) (justify right))
  (property "Intersheetrefs" "${INTERSHEET_REFS}" (at -24.13 167.64 0) (hide yes) (show_name no) (do_not_autoplace no) (effects (font (size 1.27 1.27)))))
 (global_label "M2_GHC"
  (shape input)
  (at 170.18 74.93 0)
  (fields_autoplaced yes)
  (effects (font (size 1.27 1.27)) (justify left))
  (property "Intersheetrefs" "${INTERSHEET_REFS}" (at 180.6642 74.93 0) (hide yes) (show_name no) (do_not_autoplace no) (effects (font (size 1.27 1.27)) (justify left))))
 (symbol
  (lib_id "Device:C")
  (at 185.42 120.65 90)
  (unit 1)
  (body_style 1)
  (exclude_from_sim no)
  (in_bom yes)
  (on_board yes)
  (in_pos_files yes)
  (dnp no)
  (fields_autoplaced yes)
  (property "Reference" "C94" (at 185.42 113.03 90) (show_name no) (do_not_autoplace no) (effects (font (size 1.27 1.27))))
  (property "Value" "1nF" (at 185.42 115.57 90) (show_name no) (do_not_autoplace no) (effects (font (size 1.27 1.27))))
  (property "Footprint" "Capacitor_SMD:C_0201_0603Metric" (at 189.23 119.6848 0) (hide yes) (show_name no) (do_not_autoplace no) (effects (font (size 1.27 1.27))))
  (property "Datasheet" "" (at 185.42 120.65 0) (hide yes) (show_name no) (do_not_autoplace no) (effects (font (size 1.27 1.27))))
  (property "Description" "Unpolarized capacitor" (at 185.42 120.65 0) (hide yes) (show_name no) (do_not_autoplace no) (effects (font (size 1.27 1.27))))
  (pin "1")
  (pin "2"))
 (symbol
  (lib_id "power:+BATT")
  (at 116.84 58.42 0)
  (unit 1)
  (body_style 1)
  (exclude_from_sim no)
  (in_bom yes)
  (on_board yes)
  (in_pos_files yes)
  (dnp no)
  (fields_autoplaced yes)
  (property "Reference" "#PWR081" (at 116.84 62.23 0) (hide yes) (show_name no) (do_not_autoplace no) (effects (font (size 1.27 1.27))))
  (property "Value" "+BATT" (at 116.84 53.34 0) (show_name no) (do_not_autoplace no) (effects (font (size 1.27 1.27))))
  (property "Footprint" "" (at 116.84 58.42 0) (hide yes) (show_name no) (do_not_autoplace no) (effects (font (size 1.27 1.27))))
  (property "Datasheet" "" (at 116.84 58.42 0) (hide yes) (show_name no) (do_not_autoplace no) (effects (font (size 1.27 1.27))))
  (property "Description" "Power symbol creates a global label with name \"+BATT\"" (at 116.84 58.42 0) (hide yes) (show_name no) (do_not_autoplace no) (effects (font (size 1.27 1.27))))
  (pin "1"))
 (symbol
  (lib_id "RC0603FR-1033KL:RC0603FR-1033KL")
  (at 92.71 85.09 90)
  (unit 1)
  (body_style 1)
  (exclude_from_sim no)
  (in_bom yes)
  (on_board yes)
  (in_pos_files yes)
  (dnp no)
  (fields_autoplaced yes)
  (property "Reference" "R64" (at 95.25 83.8199 90) (show_name no) (do_not_autoplace no) (effects (font (size 1.27 1.27)) (justify right)))
  (property "Value" "33k" (at 95.25 86.3599 90) (show_name no) (do_not_autoplace no) (effects (font (size 1.27 1.27)) (justify right)))
  (property "Footprint" "Resistor_SMD:R_0402_1005Metric" (at 81.28 -62.23 90) (hide yes) (show_name no) (do_not_autoplace no) (effects (font (size 1.27 1.27))))
  (property "Datasheet" "" (at 81.28 -63.5 0) (hide yes) (show_name no) (do_not_autoplace no) (effects (font (size 1.27 1.27))))
  (property "Description" "Resistor" (at 81.28 -63.5 0) (hide yes) (show_name no) (do_not_autoplace no) (effects (font (size 1.27 1.27))))
  (pin "1")
  (pin "2"))
 (symbol
  (lib_id "Device:R")
  (at 92.71 97.79 0)
  (unit 1)
  (body_style 1)
  (exclude_from_sim no)
  (in_bom yes)
  (on_board yes)
  (in_pos_files yes)
  (dnp no)
  (fields_autoplaced yes)
  (property "Reference" "R65" (at 95.25 96.5199 0) (show_name no) (do_not_autoplace no) (effects (font (size 1.27 1.27)) (justify left)))
  (property "Value" "3.3k" (at 95.25 99.0599 0) (show_name no) (do_not_autoplace no) (effects (font (size 1.27 1.27)) (justify left)))
  (property "Footprint" "Resistor_SMD:R_0201_0603Metric" (at 90.932 97.79 90) (hide yes) (show_name no) (do_not_autoplace no) (effects (font (size 1.27 1.27))))
  (property "Datasheet" "" (at 92.71 97.79 0) (hide yes) (show_name no) (do_not_autoplace no) (effects (font (size 1.27 1.27))))
  (property "Description" "Resistor" (at 92.71 97.79 0) (hide yes) (show_name no) (do_not_autoplace no) (effects (font (size 1.27 1.27))))
  (pin "1")
  (pin "2"))
 (symbol
  (lib_id "Device:NetTie_2")
  (at 189.23 107.95 90)
  (unit 1)
  (body_style 1)
  (exclude_from_sim no)
  (in_bom no)
  (on_board yes)
  (in_pos_files yes)
  (dnp no)
  (fields_autoplaced yes)
  (property "Reference" "NT12" (at 190.5 106.6799 90) (show_name no) (do_not_autoplace no) (effects (font (size 1.27 1.27)) (justify right)))
  (property "Value" "NetTie_2" (at 190.5 109.2199 90) (show_name no) (do_not_autoplace no) (effects (font (size 1.27 1.27)) (justify right)))
  (property "Footprint" "custom_nettie:NetTie-2_SMD_Pad0.2mm" (at 189.23 107.95 0) (hide yes) (show_name no) (do_not_autoplace no) (effects (font (size 1.27 1.27))))
  (property "Datasheet" "" (at 189.23 107.95 0) (hide yes) (show_name no) (do_not_autoplace no) (effects (font (size 1.27 1.27))))
  (property "Description" "Net tie, 2 pins" (at 189.23 107.95 0) (hide yes) (show_name no) (do_not_autoplace no) (effects (font (size 1.27 1.27))))
  (pin "2")
  (pin "1"))
 (symbol
  (lib_id "Device:NetTie_2")
  (at 175.26 107.95 90)
  (unit 1)
  (body_style 1)
  (exclude_from_sim no)
  (in_bom no)
  (on_board yes)
  (in_pos_files yes)
  (dnp no)
  (fields_autoplaced yes)
  (property "Reference" "NT11" (at 176.53 106.6799 90) (show_name no) (do_not_autoplace no) (effects (font (size 1.27 1.27)) (justify right)))
  (property "Value" "NetTie_2" (at 176.53 109.2199 90) (show_name no) (do_not_autoplace no) (effects (font (size 1.27 1.27)) (justify right)))
  (property "Footprint" "custom_nettie:NetTie-2_SMD_Pad0.2mm" (at 175.26 107.95 0) (hide yes) (show_name no) (do_not_autoplace no) (effects (font (size 1.27 1.27))))
  (property "Datasheet" "" (at 175.26 107.95 0) (hide yes) (show_name no) (do_not_autoplace no) (effects (font (size 1.27 1.27))))
  (property "Description" "Net tie, 2 pins" (at 175.26 107.95 0) (hide yes) (show_name no) (do_not_autoplace no) (effects (font (size 1.27 1.27))))
  (pin "2")
  (pin "1"))
 (symbol
  (lib_id "RC0603FR-134R7L:RC0603FR-134R7L")
  (at 163.83 74.93 180)
  (unit 1)
  (body_style 1)
  (exclude_from_sim no)
  (in_bom yes)
  (on_board yes)
  (in_pos_files yes)
  (dnp no)
  (fields_autoplaced yes)
  (property "Reference" "R67" (at 163.83 77.47 0) (show_name no) (do_not_autoplace no) (effects (font (size 1.27 1.27))))
  (property "Value" "4.7" (at 163.83 72.39 0) (show_name no) (do_not_autoplace no) (effects (font (size 1.27 1.27))))
  (property "Footprint" "Resistor_SMD:R_0402_1005Metric" (at 166.37 43.18 90) (hide yes) (show_name no) (do_not_autoplace no) (effects (font (size 1.27 1.27))))
  (property "Datasheet" "" (at 163.83 43.18 0) (hide yes) (show_name no) (do_not_autoplace no) (effects (font (size 1.27 1.27))))
  (property "Description" "Resistor" (at 163.83 43.18 0) (hide yes) (show_name no) (do_not_autoplace no) (effects (font (size 1.27 1.27))))
  (pin "1")
  (pin "2"))
 (symbol
  (lib_id "Device:C")
  (at 106.68 68.58 0)
  (unit 1)
  (body_style 1)
  (exclude_from_sim no)
  (in_bom yes)
  (on_board yes)
  (in_pos_files yes)
  (dnp no)
  (fields_autoplaced yes)
  (property "Reference" "C63" (at 110.49 67.3099 0) (show_name no) (do_not_autoplace no) (effects (font (size 1.27 1.27)) (justify left)))
  (property "Value" "10nF" (at 110.49 69.8499 0) (show_name no) (do_not_autoplace no) (effects (font (size 1.27 1.27)) (justify left)))
  (property "Footprint" "Capacitor_SMD:C_0402_1005Metric" (at 107.6452 72.39 0) (hide yes) (show_name no) (do_not_autoplace no) (effects (font (size 1.27 1.27))))
  (property "Datasheet" "" (at 106.68 68.58 0) (hide yes) (show_name no) (do_not_autoplace no) (effects (font (size 1.27 1.27))))
  (property "Description" "Unpolarized capacitor" (at 106.68 68.58 0) (hide yes) (show_name no) (do_not_autoplace no) (effects (font (size 1.27 1.27))))
  (pin "1")
  (pin "2"))
 (symbol
  (lib_id "Device:C")
  (at 82.55 96.52 180)
  (unit 1)
  (body_style 1)
  (exclude_from_sim no)
  (in_bom yes)
  (on_board yes)
  (in_pos_files yes)
  (dnp no)
  (fields_autoplaced yes)
  (property "Reference" "C60" (at 86.36 95.2499 0) (show_name no) (do_not_autoplace no) (effects (font (size 1.27 1.27)) (justify right)))
  (property "Value" "1nF" (at 86.36 97.7899 0) (show_name no) (do_not_autoplace no) (effects (font (size 1.27 1.27)) (justify right)))
  (property "Footprint" "Capacitor_SMD:C_0201_0603Metric" (at 81.5848 92.71 0) (hide yes) (show_name no) (do_not_autoplace no) (effects (font (size 1.27 1.27))))
  (property "Datasheet" "" (at 82.55 96.52 0) (hide yes) (show_name no) (do_not_autoplace no) (effects (font (size 1.27 1.27))))
  (property "Description" "Unpolarized capacitor" (at 82.55 96.52 0) (hide yes) (show_name no) (do_not_autoplace no) (effects (font (size 1.27 1.27))))
  (pin "1")
  (pin "2"))
 (symbol
  (lib_id "power:GND")
  (at 200.66 105.41 0)
  (unit 1)
  (body_style 1)
  (exclude_from_sim no)
  (in_bom yes)
  (on_board yes)
  (in_pos_files yes)
  (dnp no)
  (fields_autoplaced yes)
  (property "Reference" "#PWR082" (at 200.66 111.76 0) (hide yes) (show_name no) (do_not_autoplace no) (effects (font (size 1.27 1.27))))
  (property "Value" "GND" (at 200.66 110.49 0) (show_name no) (do_not_autoplace no) (effects (font (size 1.27 1.27))))
  (property "Footprint" "" (at 200.66 105.41 0) (hide yes) (show_name no) (do_not_autoplace no) (effects (font (size 1.27 1.27))))
  (property "Datasheet" "" (at 200.66 105.41 0) (hide yes) (show_name no) (do_not_autoplace no) (effects (font (size 1.27 1.27))))
  (property "Description" "Power symbol creates a global label with name \"GND\" , ground" (at 200.66 105.41 0) (hide yes) (show_name no) (do_not_autoplace no) (effects (font (size 1.27 1.27))))
  (pin "1"))
 (symbol
  (lib_id "Device:C")
  (at 105.41 83.82 0)
  (unit 1)
  (body_style 1)
  (exclude_from_sim no)
  (in_bom yes)
  (on_board yes)
  (in_pos_files yes)
  (dnp no)
  (fields_autoplaced yes)
  (property "Reference" "C62" (at 109.22 82.5499 0) (show_name no) (do_not_autoplace no) (effects (font (size 1.27 1.27)) (justify left)))
  (property "Value" "4.7nF" (at 109.22 85.0899 0) (show_name no) (do_not_autoplace no) (effects (font (size 1.27 1.27)) (justify left)))
  (property "Footprint" "Capacitor_SMD:C_0402_1005Metric" (at 106.3752 87.63 0) (hide yes) (show_name no) (do_not_autoplace no) (effects (font (size 1.27 1.27))))
  (property "Datasheet" "" (at 105.41 83.82 0) (hide yes) (show_name no) (do_not_autoplace no) (effects (font (size 1.27 1.27))))
  (property "Description" "Unpolarized capacitor" (at 105.41 83.82 0) (hide yes) (show_name no) (do_not_autoplace no) (effects (font (size 1.27 1.27))))
  (pin "1")
  (pin "2"))
 (symbol
  (lib_id "CSD88599Q5DC:CSD88599Q5DC")
  (at 138.43 95.25 0)
  (unit 1)
  (body_style 1)
  (exclude_from_sim no)
  (in_bom yes)
  (on_board yes)
  (in_pos_files yes)
  (dnp no)
  (fields_autoplaced yes)
  (property "Reference" "U13" (at 138.43 81.28 0) (show_name no) (do_not_autoplace no) (effects (font (size 1.27 1.27))))
  (property "Value" "CSD88599Q5DC" (at 138.43 109.22 0) (hide yes) (show_name no) (do_not_autoplace no) (effects (font (size 1.27 1.27))))
  (property "Footprint" "CSD88599Q5DC:DMM0022A" (at 137.16 139.7 90) (hide yes) (show_name no) (do_not_autoplace no) (effects (font (size 1.27 1.27))))
  (property "Datasheet" "https://www.ti.com/lit/gpn/csd88599q5dc" (at 138.43 139.7 0) (hide yes) (show_name no) (do_not_autoplace no) (effects (font (size 1.27 1.27))))
  (property "Description" "Integrated Circuit" (at 138.43 139.7 0) (hide yes) (show_name no) (do_not_autoplace no) (effects (font (size 1.27 1.27))))
  (pin "1")
  (pin "2")
  (pin "22")
  (pin "12")
  (pin "27")
  (pin "3")
  (pin "23")
  (pin "24")
  (pin "25")
  (pin "26")
  (pin "21")
  (pin "8")
  (pin "17")
  (pin "11")
  (pin "14")
  (pin "15")
  (pin "5")
  (pin "7")
  (pin "18")
  (pin "4")
  (pin "9")
  (pin "16")
  (pin "10")
  (pin "6")
  (pin "20")
  (pin "13")
  (pin "19"))
 (symbol
  (lib_id "Device:R")
  (at 185.42 105.41 90)
  (unit 1)
  (body_style 1)
  (exclude_from_sim no)
  (in_bom yes)
  (on_board yes)
  (in_pos_files yes)
  (dnp no)
  (fields_autoplaced yes)
  (property "Reference" "R68" (at 185.42 99.06 90) (show_name no) (do_not_autoplace no) (effects (font (size 1.27 1.27))))
  (property "Value" "1mOhm" (at 185.42 101.6 90) (show_name no) (do_not_autoplace no) (effects (font (size 1.27 1.27))))
  (property "Footprint" "CSS2H-2512R-1L00F_new:RES_1L00x_BRN" (at 185.42 107.188 90) (hide yes) (show_name no) (do_not_autoplace no) (effects (font (size 1.27 1.27))))
  (property "Datasheet" "" (at 185.42 105.41 0) (hide yes) (show_name no) (do_not_autoplace no) (effects (font (size 1.27 1.27))))
  (property "Description" "Resistor" (at 185.42 105.41 0) (hide yes) (show_name no) (do_not_autoplace no) (effects (font (size 1.27 1.27))))
  (pin "1")
  (pin "2"))
 (symbol
  (lib_id "Device:C")
  (at 93.98 68.58 0)
  (unit 1)
  (body_style 1)
  (exclude_from_sim no)
  (in_bom yes)
  (on_board yes)
  (in_pos_files yes)
  (dnp no)
  (fields_autoplaced yes)
  (property "Reference" "C61" (at 97.79 67.3099 0) (show_name no) (do_not_autoplace no) (effects (font (size 1.27 1.27)) (justify left)))
  (property "Value" "10uF" (at 97.79 69.8499 0) (show_name no) (do_not_autoplace no) (effects (font (size 1.27 1.27)) (justify left)))
  (property "Footprint" "Capacitor_SMD:C_1206_3216Metric" (at 94.9452 72.39 0) (hide yes) (show_name no) (do_not_autoplace no) (effects (font (size 1.27 1.27))))
  (property "Datasheet" "" (at 93.98 68.58 0) (hide yes) (show_name no) (do_not_autoplace no) (effects (font (size 1.27 1.27))))
  (property "Description" "Unpolarized capacitor" (at 93.98 68.58 0) (hide yes) (show_name no) (do_not_autoplace no) (effects (font (size 1.27 1.27))))
  (pin "2")
  (pin "1"))
 (symbol
  (lib_id "Device:R")
  (at 105.41 97.79 0)
  (unit 1)
  (body_style 1)
  (exclude_from_sim no)
  (in_bom yes)
  (on_board yes)
  (in_pos_files yes)
  (dnp no)
  (fields_autoplaced yes)
  (property "Reference" "R66" (at 107.95 96.5199 0) (show_name no) (do_not_autoplace no) (effects (font (size 1.27 1.27)) (justify left)))
  (property "Value" "2.21" (at 107.95 99.0599 0) (show_name no) (do_not_autoplace no) (effects (font (size 1.27 1.27)) (justify left)))
  (property "Footprint" "Resistor_SMD:R_0805_2012Metric" (at 103.632 97.79 90) (hide yes) (show_name no) (do_not_autoplace no) (effects (font (size 1.27 1.27))))
  (property "Datasheet" "" (at 105.41 97.79 0) (hide yes) (show_name no) (do_not_autoplace no) (effects (font (size 1.27 1.27))))
  (property "Description" "Resistor" (at 105.41 97.79 0) (hide yes) (show_name no) (do_not_autoplace no) (effects (font (size 1.27 1.27))))
  (pin "1")
  (pin "2")))
